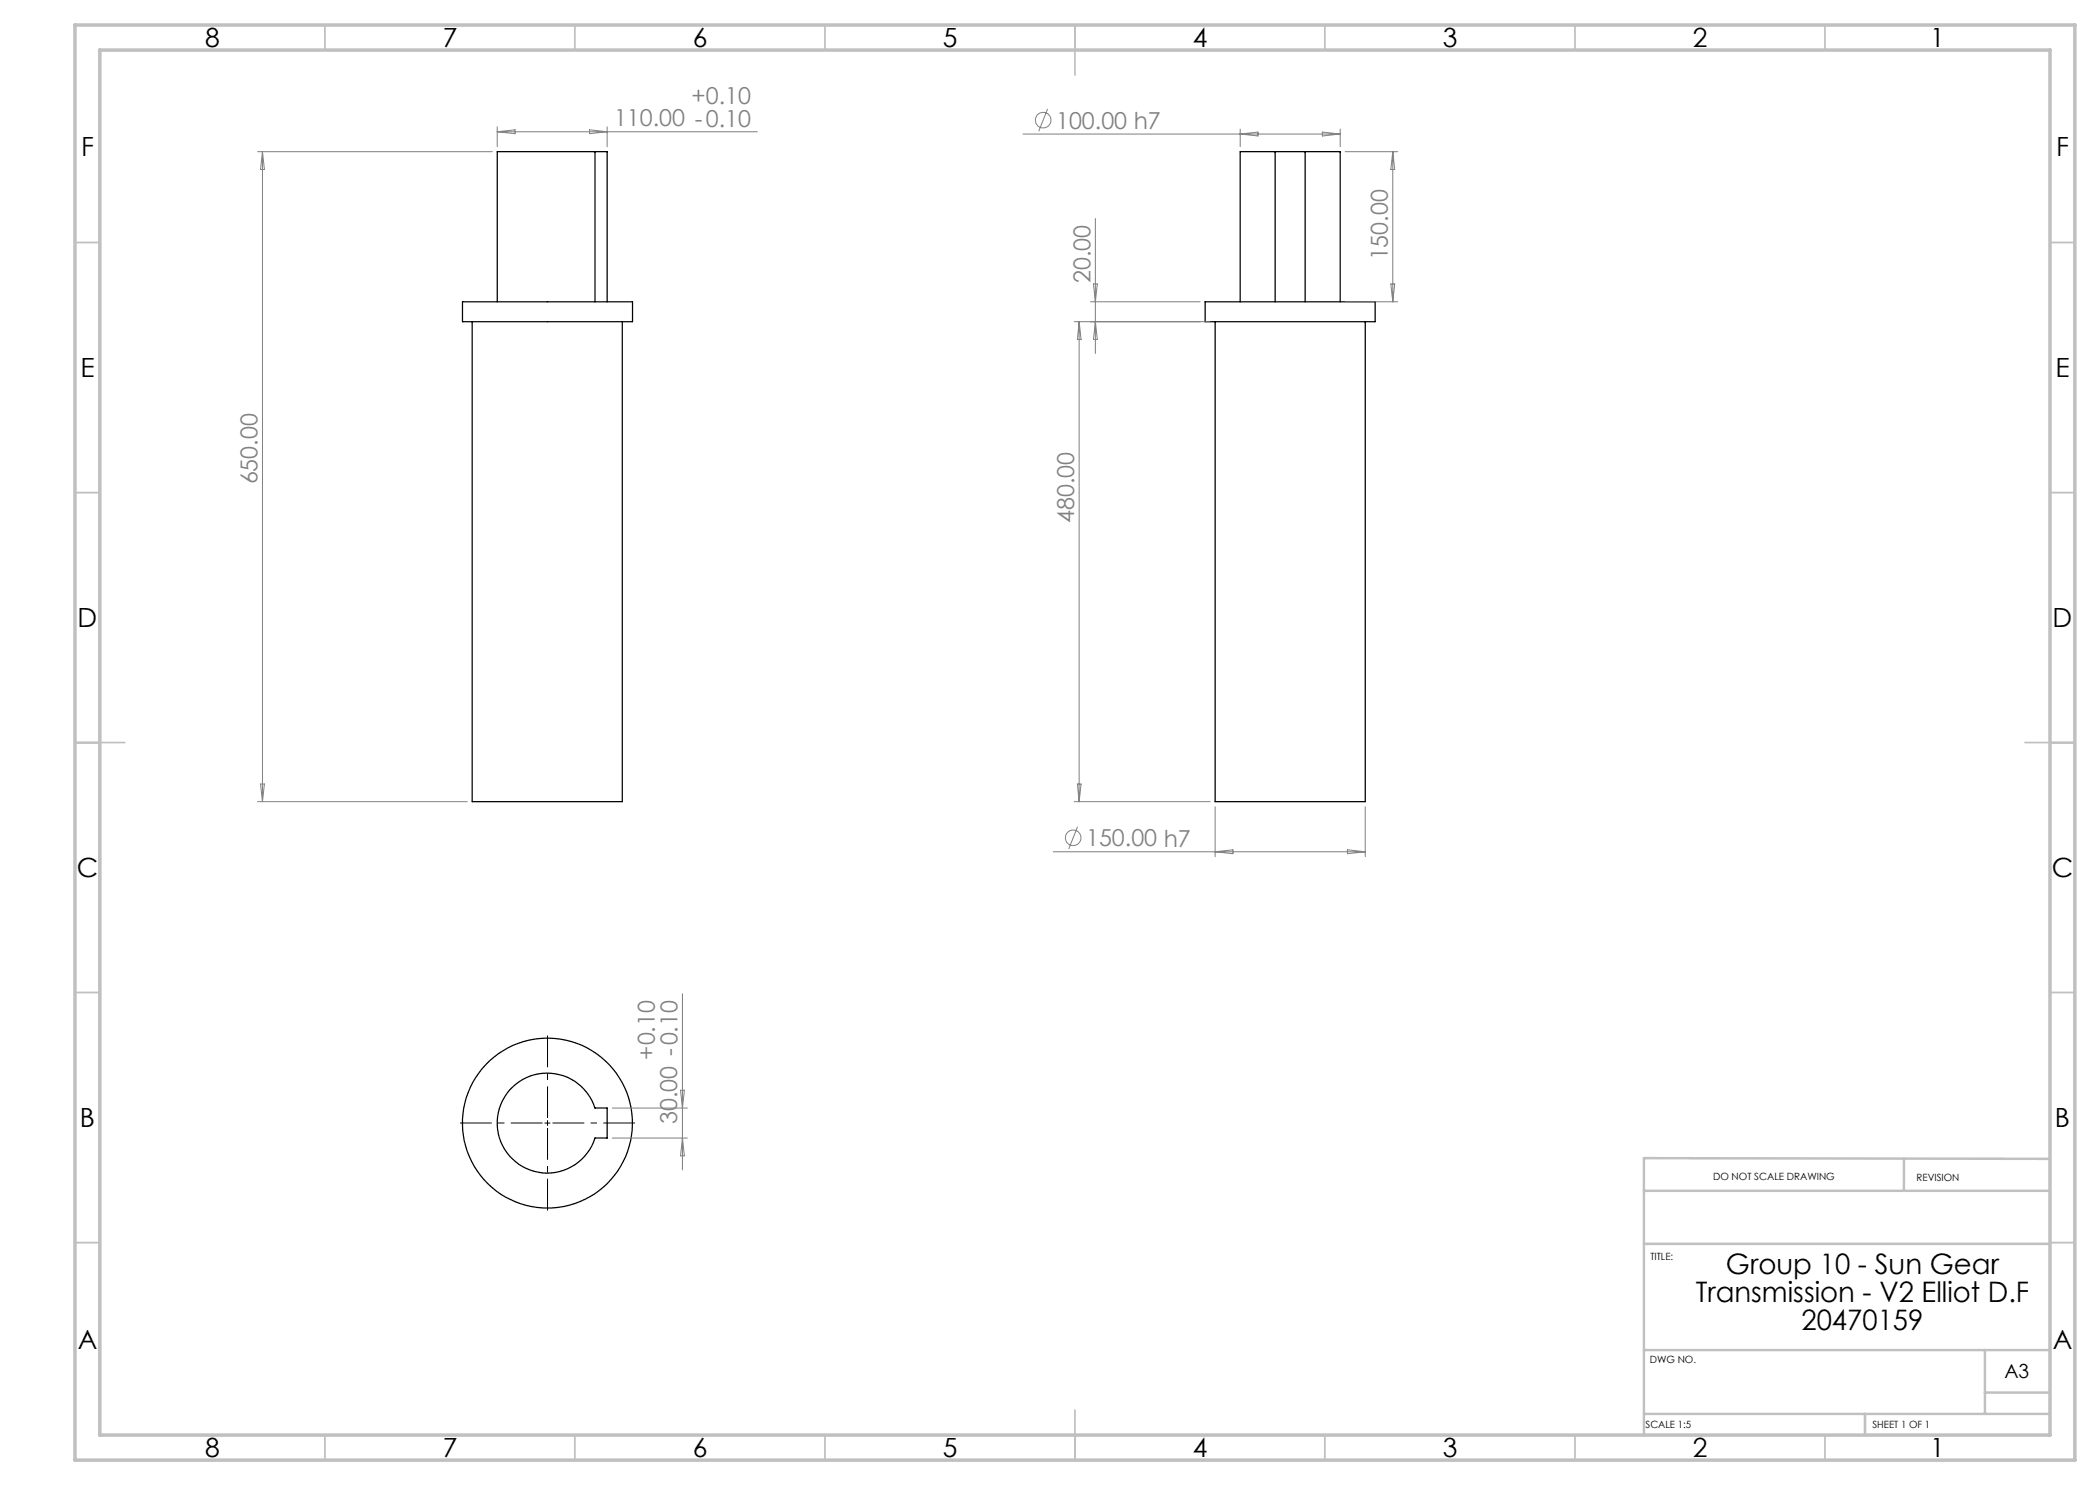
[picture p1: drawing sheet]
<svg xmlns="http://www.w3.org/2000/svg" width="420mm" height="297mm" viewBox="0 0 420 297" stroke-linecap="round" stroke-linejoin="round" font-family="sans-serif">
<g fill="none" stroke="#000" stroke-width=".25">
<path d="M119 30.3h-19.6v30.1M119 30.3v30.1M119 30.3h2.4v30.1M255 30.3h-7v30.1M255 30.3h6M255 30.3v30.1M261 30.3h7v30.1M261 30.3v30.1M92.5 60.4h34v3.9h-34zM94.4 64.3v96h30.1v-96M241 60.4h34v3.9h-34zM243 64.3v96h30v-96"/>
<path d="M101.9 218a10 10 0 0 1 17.1 3.6h2.4v6h-2.4a10 10 0 0 1-14.5 5.7 10 10 0 0 1-2.6-15.3z"/>
<circle cx="109.5" cy="224.6" r="17"/>
</g>
<g fill="none" stroke="#808080" stroke-width=".2">
<path d="M51.5 30.3h47M52.5 30.3l.4 3.6h-.8zM52.5 30.3v130M99.4 25.4v3.9M99.4 26.3h52.1M99.4 26.3l3.6-.3v.7zM117.9 26l3.5 .3-3.5 .4zM121.4 25.4v3.9M204.6 26.8h63.4M209.5 21.8l-1.7 4.4M248 25.8v3.5M248 26.8l3.6-.4v.8z"/>
<path d="M264.5 26.4l3.5 .4-3.5 .4zM268 25.8v3.5M269 30.3h10.5M278.6 30.3v30.1M278.6 30.3l.3 3.6h-.7zM218.7 56.8h.8l-.4 3.6zM219.1 43.7v27M278.2 56.8h.7l-.3 3.6zM214.8 64.3h27.2M215.8 64.3l.4 3.6h-.7zM215.8 64.3v96M218.1 60.4h21.9"/>
<path d="M219.1 64.3l.4 3.6h-.8zM269 60.4h10.5M52.1 156.8h.8l-.4 3.5zM215.5 156.8h.7l-.4 3.5zM51.5 160.3h42M210.6 170.4h62.4M214.8 160.3h27.2M215.5 165.3l-1.8 4.5M243 161.4v9.9M243 170.4l3.6-.4v.7zM269.5 170l3.5 .4-3.5 .3zM273 161.4v9.9"/>
<path d="M136.5 198.8v35.2M136.1 218h.8l-.4 3.6zM122.4 227.6h15.1M122.4 221.6h15.1M136.5 227.6l.4 3.6h-.8z"/>
<circle cx="208.6" cy="24" r="1.56"/>
<circle cx="214.6" cy="167.6" r="1.55"/>
</g>
<path d="M108.5 224.6h-16.5M109.5 223.6v-16.5M109.5 225.6v16.5M110.5 224.6h16.5" fill="none" stroke="#000" stroke-width=".2" stroke-dasharray="15.2 1.3 1.3 1.3" stroke-dashoffset="8.9" stroke-linecap="butt"/>
<path d="M109 224.6h1M109.5 224.1v1" fill="none" stroke="#000" stroke-width=".2"/>
<g fill="none" stroke="#c0c0c0" stroke-width=".35">
<path d="M65 5v5M115 5v5M165 5v5M215 5v10M265 5v5M315 5v5M365 5v5M15 48.5h5M410 48.5h5M15 98.5h5M410 98.5h5M15 148.5h10"/>
<path d="M405 148.5h10M15 198.5h5M410 198.5h5M15 248.5h5M410 248.5h5M65 287v5M115 287v5M165 287v5M215 282v10M265 287v5M315 287v5M365 287v5"/>
</g>
<path d="M328.8 238.2h81.2M380.8 231.8v6.4M410 231.8l-81.2-.2v55.4M328.8 248.8h81.2M328.8 270h81.2M397 270v12.8M397 278.5h13M328.8 282.8h81.2M373 282.8v4.2" fill="none" stroke="#c0c0c0" stroke-width=".5"/>
<path d="M15 5h400v287h-400zM20 10h390v277h-390z" fill="none" stroke="#c0c0c0" stroke-width=".7"/>
<g font-size="5.6">
<text x="345.2" y="254.7">Group 10 - Sun Gear</text>
<text x="339.1" y="260.4">Transmission - V2 Elliot D.F</text>
<text x="360.3" y="266">20470159</text>
</g>
<g font-size="5.3">
<text x="41" y="9.5">8</text>
<text x="88.5" y="9.5">7</text>
<text x="138.5" y="9.5">6</text>
<text x="188.5" y="9.5">5</text>
<text x="238.5" y="9.5">4</text>
<text x="288.5" y="9.5">3</text>
<text x="338.5" y="9.5">2</text>
<text x="386" y="9.5">1</text>
<text x="16.2" y="31.2">F</text>
<text x="411.2" y="31.2">F</text>
<text x="16.1" y="75.5">E</text>
<text x="411.1" y="75.5">E</text>
<text x="15.5" y="125.5">D</text>
<text x="410.5" y="125.5">D</text>
<text x="15.4" y="175.5">C</text>
<text x="410.4" y="175.5">C</text>
<text x="16" y="225.5">B</text>
<text x="411" y="225.5">B</text>
<text x="15.5" y="269.7">A</text>
<text x="410.5" y="269.7">A</text>
<text x="41" y="291.5">8</text>
<text x="88.5" y="291.5">7</text>
<text x="138.5" y="291.5">6</text>
<text x="188.5" y="291.5">5</text>
<text x="238.5" y="291.5">4</text>
<text x="288.5" y="291.5">3</text>
<text x="338.5" y="291.5">2</text>
<text x="386" y="291.5">1</text>
</g>
<g font-size="4.7" fill="#808080">
<text x="138.3" y="20.8">+0.10</text>
<text x="122.8" y="25.3">110.00 -0.10</text>
<text x="211.2" y="25.7">100.00 h7</text>
<text x="277.6" y="52.1" transform="rotate(-90 277.6 52.1)">150.00</text>
<text x="218.1" y="56.6" transform="rotate(-90 218.1 56.6)">20.00</text>
<text x="51.5" y="96.9" transform="rotate(-90 51.5 96.9)">650.00</text>
<text x="214.8" y="104.7" transform="rotate(-90 214.8 104.7)">480.00</text>
<text x="217.2" y="169.3">150.00 h7</text>
<text x="131" y="211.9" transform="rotate(-90 131 211.9)">+0.10</text>
<text x="135.4" y="224.8" transform="rotate(-90 135.4 224.8)">30.00 -0.10</text>
</g>
<text font-size="3.9" x="400.9" y="275.5">A3</text>
<g font-size="2">
<text x="342.6" y="236">DO NOT SCALE DRAWING</text>
<text x="383.3" y="236.2">REVISION</text>
<text x="330.1" y="251.9">TITLE:</text>
<text x="330" y="272.5">DWG NO.</text>
<text x="329.1" y="285.6">SCALE 1:5</text>
<text x="374.5" y="285.6">SHEET 1 OF 1</text>
</g>
</svg>
